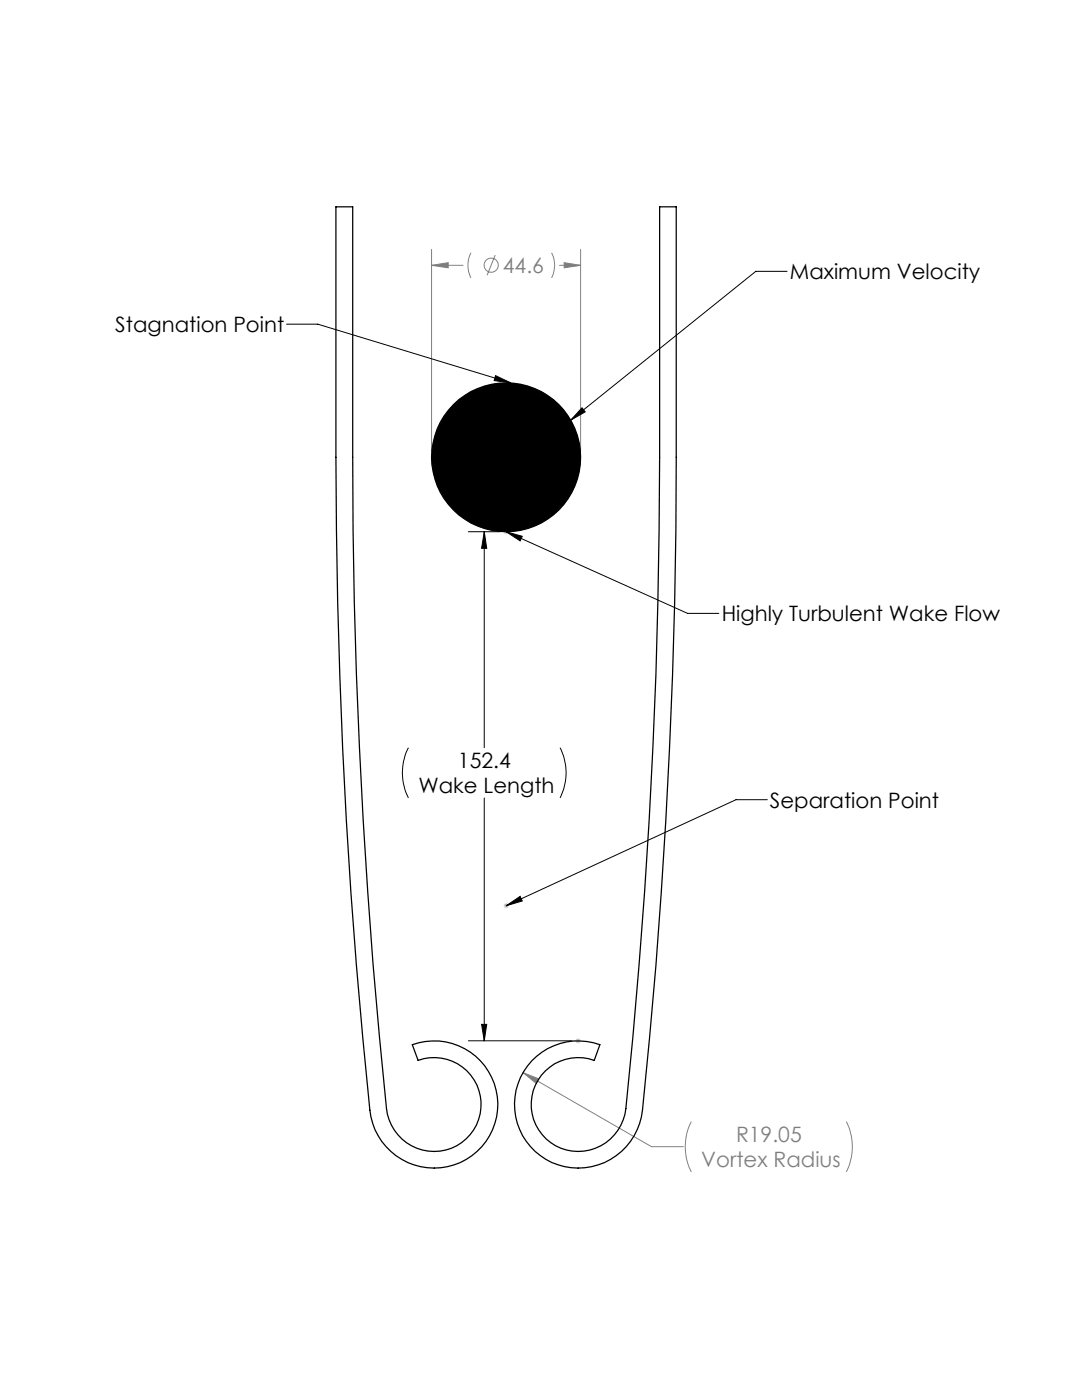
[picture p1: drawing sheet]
<svg xmlns="http://www.w3.org/2000/svg" width="216mm" height="279mm" viewBox="0 0 216 279" stroke-linecap="round" stroke-linejoin="round" font-family="sans-serif">
<g fill="none" stroke="#808080" stroke-width=".2">
<path d="M86.1 53l3.3-.6v1zM86.1 49.8v40.2M86.1 53h6.3M94 50.4a5.5 5.5 0 0 0 0 5.1M98.8 50.9l-1.6 4M110.1 50.4a5.5 5.5 0 0 1 0 5.1M111.7 53h4.2M112.6 52.4l3.3 .6-3.3 .4zM115.9 49.8v40.2M104.4 214.1l3.1 1.2-.5 .9zM104.4 214.1l25.6 14.7h6.3M137.9 223.8a11.1 11.1 0 0 0 0 10.1"/>
<path d="M168.9 223.8a11.1 11.1 0 0 1 0 10.1"/>
<circle cx="98" cy="52.9" r="1.4"/>
</g>
<path d="M100.5 106.1h1M100.6 105.8l.8 .7M101 105.6v1M101.4 105.8l-.8 .7M100.5 180.8h1M100.6 180.4l.8 .7M101 180.2v1.1M101.4 180.4l-.8 .7M114.9 207.7h1M115 207.4l.7 .7M115.4 207.2v1M115.7 207.4l-.7 .7" fill="none" stroke="#c0c0c0" stroke-width=".2"/>
<path d="M112.6 52.4l3.3 .6-3.3 .4zM86.1 53l3.3-.6v1zM104.4 214.1l2.6 2.1 .5-.9z" fill="#808080"/>
<circle cx="101" cy="91.3" r="14.9" fill="#000"/>
<g fill="none" stroke="#000" stroke-width=".2">
<path d="M157.1 54.2h-6.3l-36.9 29.7M57.2 64.7h6.2l38.5 11.7M98.9 75l3 1.4-3.3-.4zM116.1 81.4l.7 .8-2.9 1.7zM93.5 106.1h6.2M96.6 106.1l.5 3.3h-1zM96.6 106.1v43.1M101 106.1l3.2 .9-.4 .9zM101 106.1l36.2 16.3h6.2M81.5 149.2a11 11 0 0 0 0 10M96.6 159.2v48.5M111.8 149.2a11 11 0 0 1 0 10"/>
<path d="M153.1 159.6h-6.2l-45.9 21.2M101 180.8l2.8-1.9 .4 .9zM93.5 207.7h20.6M96.1 204.4h1l-.5 3.3z"/>
</g>
<g fill="#000">
<path d="M101 106.1l3.2 .9-.4 .9zM98.9 75l3 1.4-3.3-.4zM116.1 81.4l.7 .8-2.9 1.7zM101 180.8l2.8-1.9 .4 .9z"/>
<path d="M96.1 204.4h1l-.5 3.3zM96.6 106.1l.5 3.3h-1z"/>
</g>
<g fill="none" stroke="#000" stroke-width=".25">
<path d="M67 41.3h3.4v50a1234.1 1234.1 0 0 0 6.9 131.1 9.4 9.4 0 0 0 14.7 5.7 9.4 9.4 0 0 0-.7-15.8 9.4 9.4 0 0 0-7.9-.7l-1.1-3.1a12.7 12.7 0 0 1 16 7 12.7 12.7 0 0 1-6.1 16.4 12.7 12.7 0 0 1-16.7-5.2 13.1 13.1 0 0 1-1.7-5.2 1248.9 1248.9 0 0 1-6.8-130.2zM131.6 41.3h3.3v50a1235 1235 0 0 1-6.9 131.6 12.8 12.8 0 0 1-20 7.8 12.8 12.8 0 0 1 1.3-21.4 12.6 12.6 0 0 1 10.4-.8l-1.1 3.1a9.4 9.4 0 0 0-11.8 5 9.4 9.4 0 0 0 4.1 12.1 9.4 9.4 0 0 0 12.4-3.1 9.7 9.7 0 0 0 1.6-4.4 1257.4 1257.4 0 0 0 6.7-129.9z"/>
<circle cx="101" cy="91.3" r="14.9"/>
</g>
<g font-size="4.2" fill="#808080">
<text x="100.3" y="54.5">44.6</text>
<text x="146.9" y="227.9">R19.05</text>
<text x="139.9" y="232.9">Vortex Radius</text>
</g>
<g font-size="4.2">
<text x="157.6" y="55.8">Maximum Velocity</text>
<text x="23" y="66.2">Stagnation Point</text>
<text x="144" y="124">Highly Turbulent Wake Flow</text>
<text x="91.4" y="153.3">152.4</text>
<text x="83.5" y="158.3">Wake Length</text>
<text x="153.6" y="161.2">Separation Point</text>
</g>
</svg>
